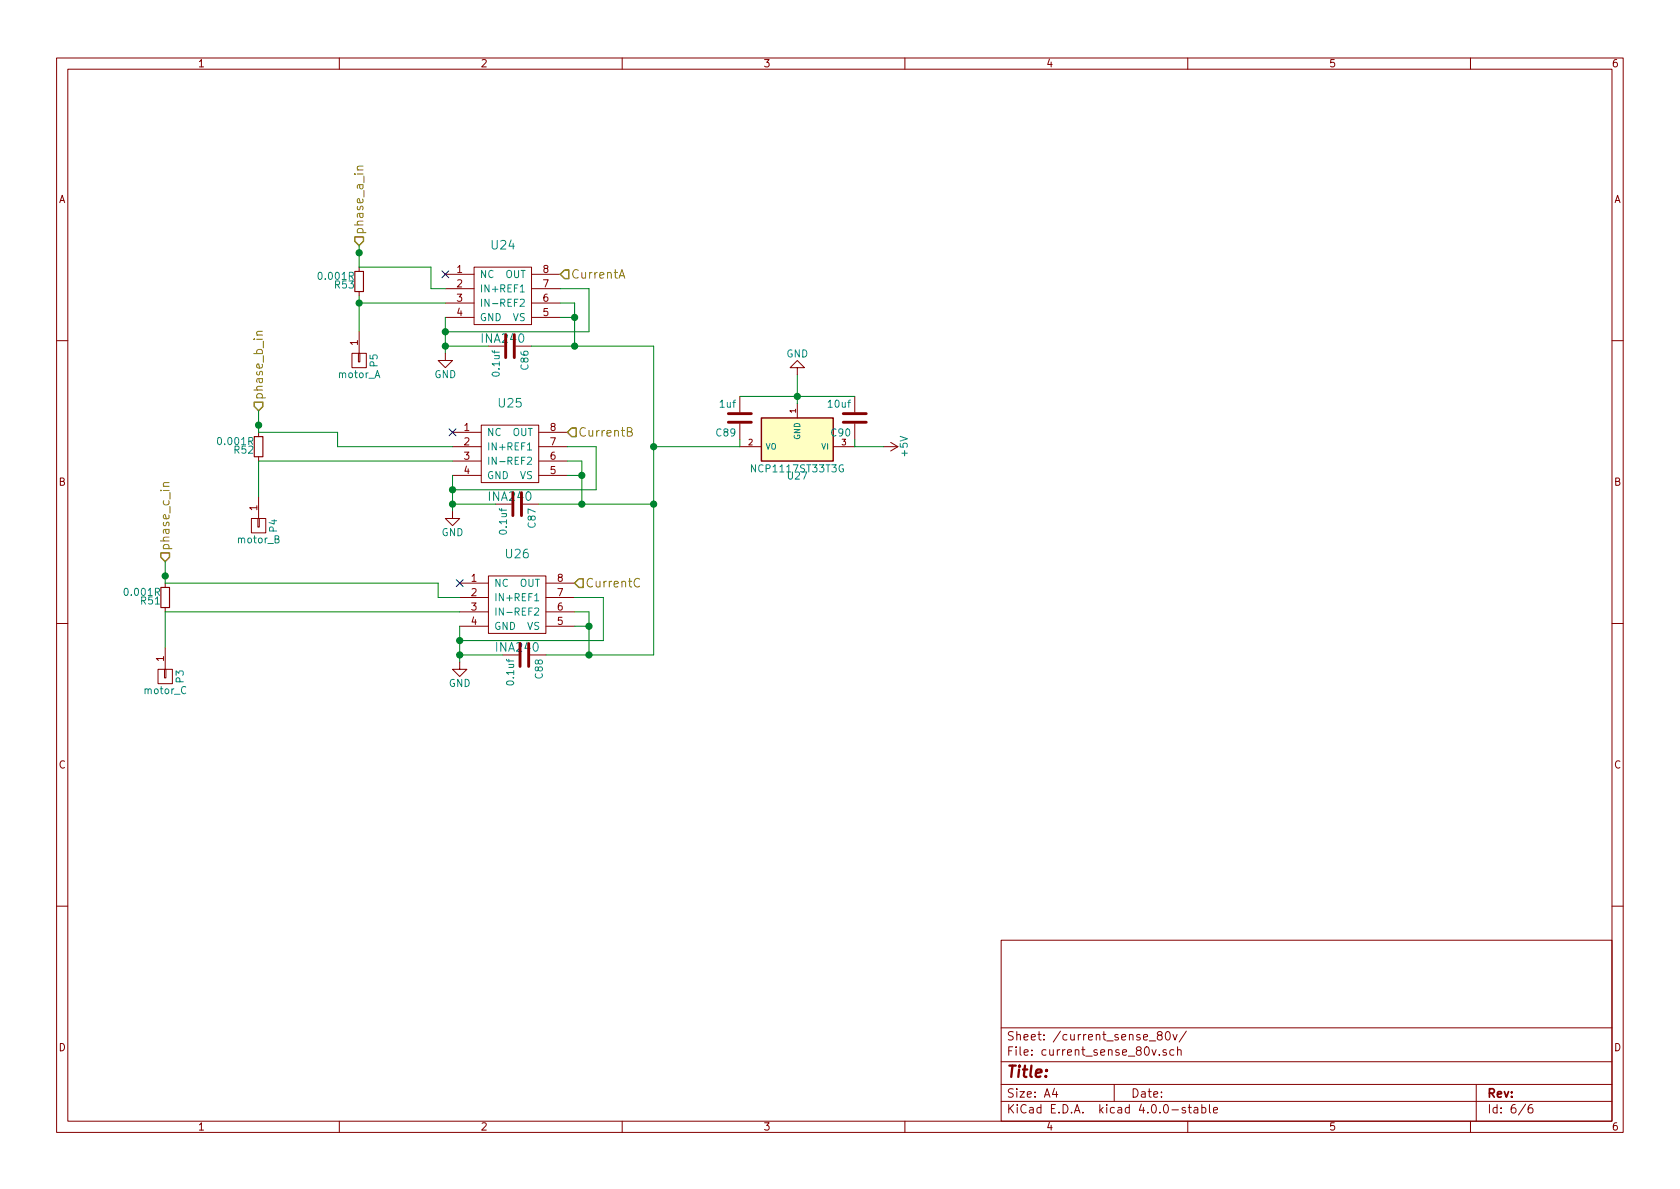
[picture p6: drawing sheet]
<svg xmlns="http://www.w3.org/2000/svg" width="297mm" height="210mm" viewBox="0 0 297 210" stroke-linecap="round" stroke-linejoin="round" font-family="sans-serif">
<g fill="none" stroke="#840000" stroke-width=".18">
<path d="M10 10.3h277v189.9h-277zM12 12.2h273v186.1h-273zM60 10.3v1.9M110 10.3v1.9M160 10.3v1.9M210 10.3v1.9M260 10.3v1.9M63.5 47.2v.8M63.5 51.6v.7M63.5 58.7v3.8M78.7 48.5h5.1M78.7 51h5.1"/>
<path d="M78.7 53.6h5.1M78.7 56.1h5.1M83.8 47.2h10.2v10.2h-10.2zM94 48.5h5.1M94 51h5.1M94 53.6h5.1M94 56.1h5.1M10 60.2h2M45.7 76.4v.8M62.2 62.5h2.6v2.5h-2.6zM63.4 62.5h.2v1.5h-.2zM78.7 62.5v1.2h1.3l-1.3 1.3-1.2-1.3h1.2"/>
<path d="M80 79h5.1M80 76.4h5.1M85.1 75.2h10.1v10.1h-10.1zM91.2 61.2h2.8M95.2 79h5.1M95.2 76.4h5.1M130.8 79h3.8M130.8 70.1v2.8M130.8 74.9v2.8M141 65h1.2l-1.2-1.3-1.3 1.3h1.3v1.3M141 71.4v2.5M147.3 79h3.8"/>
<path d="M151.1 70.1v2.8M151.1 74.9v2.8M156.2 79h2.5M157.5 78.2l1.2 .8M158.7 79l-1.2 .8M285 60.2h2M44.4 91.7h2.6v2.5h-2.6zM45.6 91.7h.2v1.5h-.2zM45.7 80.8v.7M45.7 87.9v3.8M80 90.4v1.3h1.3l-1.3 1.3-1.3-1.3h1.3M80 81.5h5.1"/>
<path d="M80 84.1h5.1M92.5 89.1h2.7M95.2 81.5h5.1M95.2 84.1h5.1M10 110.3h2M27.9 118.4h2.6v2.5h-2.6zM29.1 118.4h.2v1.5h-.2zM29.2 103.1v.8M29.2 107.4v.8M29.2 114.5v3.9M81.3 117.1v1.3h1.2l-1.2 1.2-1.3-1.2h1.3M81.3 103.1h5.1"/>
<path d="M81.3 105.7h5.1M81.3 108.2h5.1M81.3 110.7h5.1M86.4 101.8h10.1v10.2h-10.1zM93.7 115.8h2.8M96.5 103.1h5.1M96.5 105.7h5.1M96.5 108.2h5.1M96.5 110.7h5.1M285 110.3h2M10 160.2h2M177 166.3h108v32h-108z"/>
<path d="M285 160.2h2M60 198.3v1.9M110 198.3v1.9M160 198.3v1.9M177 194.8h108M177 191.8h108M177 187.8h108M177 181.8h108M186.4 192.5l-.3 1h.9M186.8 193v1M197 191.8v3M203.2 184.1h1.1"/>
<path d="M204.9 183.1l-.3-.3 .1-.2 .2-.2 .4 .1 .2 .2-.1 .2-.6 .2a.48 .48 0 0 0-.1 .7l.2 .1 .5-.1a.48 .48 0 0 0-.2-.7M205 186.5v.1M206.2 185.7a.37 .37 0 0 0-.6 .1l.1 .2 .5 .2 .1 .1-.3 .3-.4-.1M206.2 182.6l.2-.2a.81 .81 0 0 1 .6 .6 .81 .81 0 0 1-.3 .8l-.1 .1a.79 .79 0 0 1-.4-1.3zM207.4 182.9l.3 1 .4-1M207.5 185.7l-.4-.1-.3 .3 .1 .6 .2 .1 .4-.1M208.2 185.7l.2-.1 .4 .1v.9M208.2 185.1v1.5M209.6 195.9a.37 .37 0 0 0-.6 .1l.1 .3 .5 .1 .1 .1-.3 .3-.4-.1M209.8 182.3l-1.3 2M210 198.3v1.9M210.1 195.8h.5"/>
<path d="M210.3 195.3v1.3l.3 .2M211.2 195.9h.5l.1 .9M211.8 196.2l-.5 .1-.2 .2 .2 .3 .5-.1M212.5 195.9l.4-.1 .3 .3-.1 .6h-.6M212.5 195.3v1.5M213.8 195.3v1.3l.2 .2M214.6 196.3l.7-.1-.1-.3-.4-.1-.2 .2v.7h.6M260 198.3v1.9M261 191.8v6.5M269.7 195.2l-1.2 2M270.9 195.3a.59 .59 0 0 0-.7 .7l.1 .7 .2 .1 .5-.1v-.5l-.1-.2-.4-.1-.3 .3"/>
</g>
<path d="M87.1 53.7h.9M66.3 66.8l.4-1.3 .5 1.3M48.6 95.3l.7-.1v-.4l-.7-.1v1.3h.5l.2-.1 .1-.3-.3-.3M88.3 81.6h1M149.1 82.2a.59 .59 0 0 0-.7 .6 .59 .59 0 0 0 .7 .6v-.5h-.2M89.6 108.3h1" fill="none" stroke="#008484" stroke-width=".18"/>
<g fill="none" stroke="#008400" stroke-width=".18">
<path d="M63.5 53.6h15.2M63.5 43.4v3.8h12.7v3.8h2.5M63.5 52.3v6.4M78.7 56.1v6.4M99.1 53.6h2.5v7.6M99.1 56.1h2.5M99.1 51h5v7.7h-25.4M45.7 72.6v3.8h14v2.6h20.3M78.7 61.2h7.7M94 61.2h21.6v54.6h-19.1M100.3 79h5.1v7.6h-25.4M130.8 77.7v1.3h-15.2"/>
<path d="M130.8 70.1h20.3M141 66.3v5.1M151.1 77.7v1.3h5.1M29.2 99.3v3.8h48.3v2.6h3.8M80 81.5h-34.3v6.4M80 84.1v6.3M80 89.1h7.6M95.2 89.1h20.4M100.3 81.5h2.6v7.6M100.3 84.1h2.6M81.3 108.2h-52.1v6.3M81.3 110.7v6.4"/>
<path d="M81.3 115.8h7.6M101.6 108.2h2.5v7.6M101.6 110.7h2.5M101.6 105.7h5.1v7.6h-25.4"/>
</g>
<path d="M89.4 59.2v4M90.9 59.2v4M128.8 73.1h4M128.8 74.7h4M149.1 73.1h4.1M149.1 74.7h4.1M90.7 87.1v4.1M92.2 87.1v4.1M91.9 113.8v4.1M93.5 113.8v4.1" fill="none" stroke="#840000" stroke-width=".51"/>
<g fill="#008400" stroke="#008400" stroke-width=".25">
<circle cx="101.6" cy="56.1" r=".51"/>
<circle cx="78.7" cy="61.2" r=".51"/>
<circle cx="78.7" cy="58.7" r=".51"/>
<circle cx="102.9" cy="84.1" r=".51"/>
<circle cx="80" cy="89.1" r=".51"/>
<circle cx="80" cy="86.6" r=".51"/>
<circle cx="104.1" cy="110.7" r=".51"/>
<circle cx="81.3" cy="115.8" r=".51"/>
<circle cx="81.3" cy="113.3" r=".51"/>
<circle cx="141" cy="70.1" r=".51"/>
<circle cx="104.1" cy="115.8" r=".51"/>
<circle cx="115.6" cy="89.1" r=".51"/>
<circle cx="102.9" cy="89.1" r=".51"/>
<circle cx="115.6" cy="79" r=".51"/>
<circle cx="101.6" cy="61.2" r=".51"/>
<circle cx="63.5" cy="44.7" r=".51"/>
<circle cx="29.2" cy="101.8" r=".51"/>
<circle cx="45.7" cy="75.2" r=".51"/>
<circle cx="63.5" cy="53.6" r=".51"/>
</g>
<path d="M134.6 73.9h12.7v7.6h-12.7z" fill="#ffffc2" stroke="#ffffc2" stroke-width=".18"/>
<path d="M134.6 73.9h12.7v7.6h-12.7z" fill="none" stroke="#840000" stroke-width=".25"/>
<path d="M62.7 48h1.6v3.6h-1.6zM45 77.2h1.5v3.6h-1.5zM28.4 103.9h1.6v3.5h-1.6z" fill="none" stroke="#840000" stroke-width=".2"/>
<path d="M64.2 29.4h-.8a.37 .37 0 0 0-.2 .3 .37 .37 0 0 0 .1 .3M46.4 58.6h-.8a.37 .37 0 0 0-.2 .3 .37 .37 0 0 0 .1 .4M109.4 49.2l.6-1.5 .5 1.5M109.6 48.8h.7M110.9 76.3h.7l.1-.3v-.2l-.3-.2h-.5v1.5h.6l.2-.1 .1-.4-.4-.3M29.9 85.3h-.8a.37 .37 0 0 0-.2 .3 .37 .37 0 0 0 .1 .4M113.1 102.4a.62 .62 0 0 0-.8 0 .62 .62 0 0 0-.2 .7 .58 .58 0 0 0 .3 .6 .58 .58 0 0 0 .7 0" fill="none" stroke="#848400" stroke-width=".18"/>
<path d="M62.7 41.9h1.6v.8l-.8 .7-.8-.7zM99.1 48.5l.7-.8h.8v1.6h-.8zM45 71.1h1.5v.8l-.8 .7-.7-.7zM101.1 75.7h.8v1.5h-.8l-.8-.8zM28.4 97.8h1.6v.7l-.8 .8-.8-.8zM102.4 102.4h.7v1.5h-.7l-.8-.8z" fill="none" stroke="#848400" stroke-width=".25"/>
<path d="M78.1 47.9l1.2 1.2M79.3 47.9l-1.2 1.2M79.4 75.8l1.2 1.3M80.6 75.8l-1.2 1.3M80.7 102.5l1.2 1.2M81.9 102.5l-1.2 1.2" fill="none" stroke="#000084" stroke-width=".18"/>
<text font-size="2.8" fill="#840000" x="178" y="190.5">Title:</text>
<g font-size="2.1" fill="#848400">
<text x="64.3" y="41.5" transform="rotate(-90 64.3 41.5)">phase_a_in</text>
<text x="101" y="49.3">CurrentA</text>
<text x="46.5" y="70.7" transform="rotate(-90 46.5 70.7)">phase_b_in</text>
<text x="102.3" y="77.2">CurrentB</text>
<text x="30" y="97.4" transform="rotate(-90 30 97.4)">phase_c_in</text>
<text x="103.5" y="103.9">CurrentC</text>
</g>
<g font-size="2.1" fill="#008484">
<text x="87" y="44.1">U24</text>
<text x="88.2" y="72.1">U25</text>
<text x="89.5" y="98.7">U26</text>
</g>
<g font-size="2.1" fill="#840000">
<text x="85.3" y="60.6">INA240</text>
<text x="86.6" y="88.6">INA240</text>
<text x="87.9" y="115.2">INA240</text>
<text x="178" y="184">Sheet: /current_sense_80v/</text>
<text x="178" y="186.7">File: current_sense_80v.sch</text>
<text x="178" y="196.9">KiCad E.D.A. kicad 4.0.0-stable</text>
<text x="178" y="194.1">Size: A4</text>
<text x="200" y="194.1">Date:</text>
<text x="263" y="194.1">Rev:</text>
<text x="263" y="196.9">Id: 6/6</text>
</g>
<g font-size="1.8" fill="#840000">
<text x="35" y="11.9">1</text>
<text x="85" y="11.9">2</text>
<text x="135" y="11.9">3</text>
<text x="185" y="11.9">4</text>
<text x="235" y="11.9">5</text>
<text x="285" y="11.9">6</text>
<text x="10.4" y="35.9">A</text>
<text x="285.4" y="35.9">A</text>
<text x="80.8" y="48.3">1</text>
<text x="80.8" y="50.8">2</text>
<text x="80.8" y="53.3">3</text>
<text x="96" y="53.3">6</text>
<text x="96" y="50.8">7</text>
<text x="96" y="48.3">8</text>
<text x="80.8" y="55.9">4</text>
<text x="96" y="55.9">5</text>
<text x="63.2" y="61.1" transform="rotate(-90 63.2 61.1)">1</text>
<text x="82.1" y="76.2">1</text>
<text x="97.3" y="76.2">8</text>
<text x="82.1" y="78.7">2</text>
<text x="82.1" y="81.3">3</text>
<text x="82.1" y="83.8">4</text>
<text x="97.3" y="83.8">5</text>
<text x="97.3" y="81.3">6</text>
<text x="97.3" y="78.7">7</text>
<text x="10.4" y="85.9">B</text>
<text x="285.4" y="85.9">B</text>
<text x="45.5" y="90.3" transform="rotate(-90 45.5 90.3)">1</text>
<text x="83.3" y="102.9">1</text>
<text x="83.3" y="105.4">2</text>
<text x="83.3" y="107.9">3</text>
<text x="98.6" y="107.9">6</text>
<text x="98.6" y="105.4">7</text>
<text x="98.6" y="102.9">8</text>
<text x="83.3" y="110.5">4</text>
<text x="98.6" y="110.5">5</text>
<text x="29" y="116.9" transform="rotate(-90 29 116.9)">1</text>
<text x="10.4" y="135.9">C</text>
<text x="285.4" y="135.9">C</text>
<text x="10.4" y="185.9">D</text>
<text x="285.4" y="185.9">D</text>
<text x="35" y="199.9">1</text>
<text x="85" y="199.9">2</text>
<text x="135" y="199.9">3</text>
<text x="185" y="199.9">4</text>
<text x="235" y="199.9">5</text>
<text x="285" y="199.9">6</text>
</g>
<g font-size="1.8" fill="#008484">
<text x="56.5" y="49.5">0.001R</text>
<text x="59.3" y="51">R53</text>
<text x="84.8" y="49.1">NC</text>
<text x="84.8" y="51.7">IN+ REF1</text>
<text x="89.2" y="49.1">OUT</text>
<text x="84.8" y="54.2">IN-</text>
<text x="84.8" y="56.8">GND</text>
<text x="88.4" y="54.2">REF2</text>
<text x="90.6" y="56.8">VS</text>
<text x="66.8" y="64.8" transform="rotate(-90 66.8 64.8)">P5</text>
<text x="93.4" y="65.3" transform="rotate(-90 93.4 65.3)">C86</text>
<text x="139" y="63.2">GND</text>
<text x="59.9" y="66.8">motor_A</text>
<text x="76.8" y="66.8">GND</text>
<text x="88.3" y="66.4" transform="rotate(-90 88.3 66.4)">0.1uf</text>
<text x="86.1" y="77.1">NC</text>
<text x="90.5" y="77.1">OUT</text>
<text x="126.7" y="77.2">C89</text>
<text x="127.3" y="72.1">1uf</text>
<text x="146.5" y="72.1">10uf</text>
<text x="147" y="77.2">C90</text>
<text x="38.7" y="78.7">0.001R</text>
<text x="41.5" y="80.2">R52</text>
<text x="86.1" y="79.6">IN+ REF1</text>
<text x="86.1" y="82.2">IN-</text>
<text x="89.7" y="82.2">REF2</text>
<text x="133.3" y="83.5">NCP1117ST33T3G</text>
<text x="160.5" y="80.6" transform="rotate(-90 160.5 80.6)">+5V</text>
<text x="86.1" y="84.7">GND</text>
<text x="91.9" y="84.7">VS</text>
<text x="139.3" y="84.8">U27</text>
<text x="49" y="94" transform="rotate(-90 49 94)">P4</text>
<text x="78.1" y="94.8">GND</text>
<text x="89.6" y="94.3" transform="rotate(-90 89.6 94.3)">0.1uf</text>
<text x="94.7" y="93.3" transform="rotate(-90 94.7 93.3)">C87</text>
<text x="42.1" y="96.1">motor_B</text>
<text x="22.2" y="105.4">0.001R</text>
<text x="25" y="106.9">R51</text>
<text x="87.4" y="103.8">NC</text>
<text x="87.4" y="106.3">IN+ REF1</text>
<text x="91.8" y="103.8">OUT</text>
<text x="87.4" y="108.8">IN-</text>
<text x="87.4" y="111.4">GND</text>
<text x="91" y="108.8">REF2</text>
<text x="93.1" y="111.4">VS</text>
<text x="96" y="119.9" transform="rotate(-90 96 119.9)">C88</text>
<text x="25.6" y="122.7">motor_C</text>
<text x="32.5" y="120.7" transform="rotate(-90 32.5 120.7)">P3</text>
<text x="79.3" y="121.5">GND</text>
<text x="90.9" y="121" transform="rotate(-90 90.9 121)">0.1uf</text>
</g>
<g font-size="1.4" fill="#840000">
<text x="140.7" y="73" transform="rotate(-90 140.7 73)">1</text>
<text x="132.3" y="78.7">2</text>
<text x="148.8" y="78.7">3</text>
</g>
<g font-size="1.4" fill="#008484">
<text x="141.5" y="77.8" transform="rotate(-90 141.5 77.8)">GND</text>
<text x="135.4" y="79.5">VO</text>
<text x="145.2" y="79.5">VI</text>
</g>
</svg>
